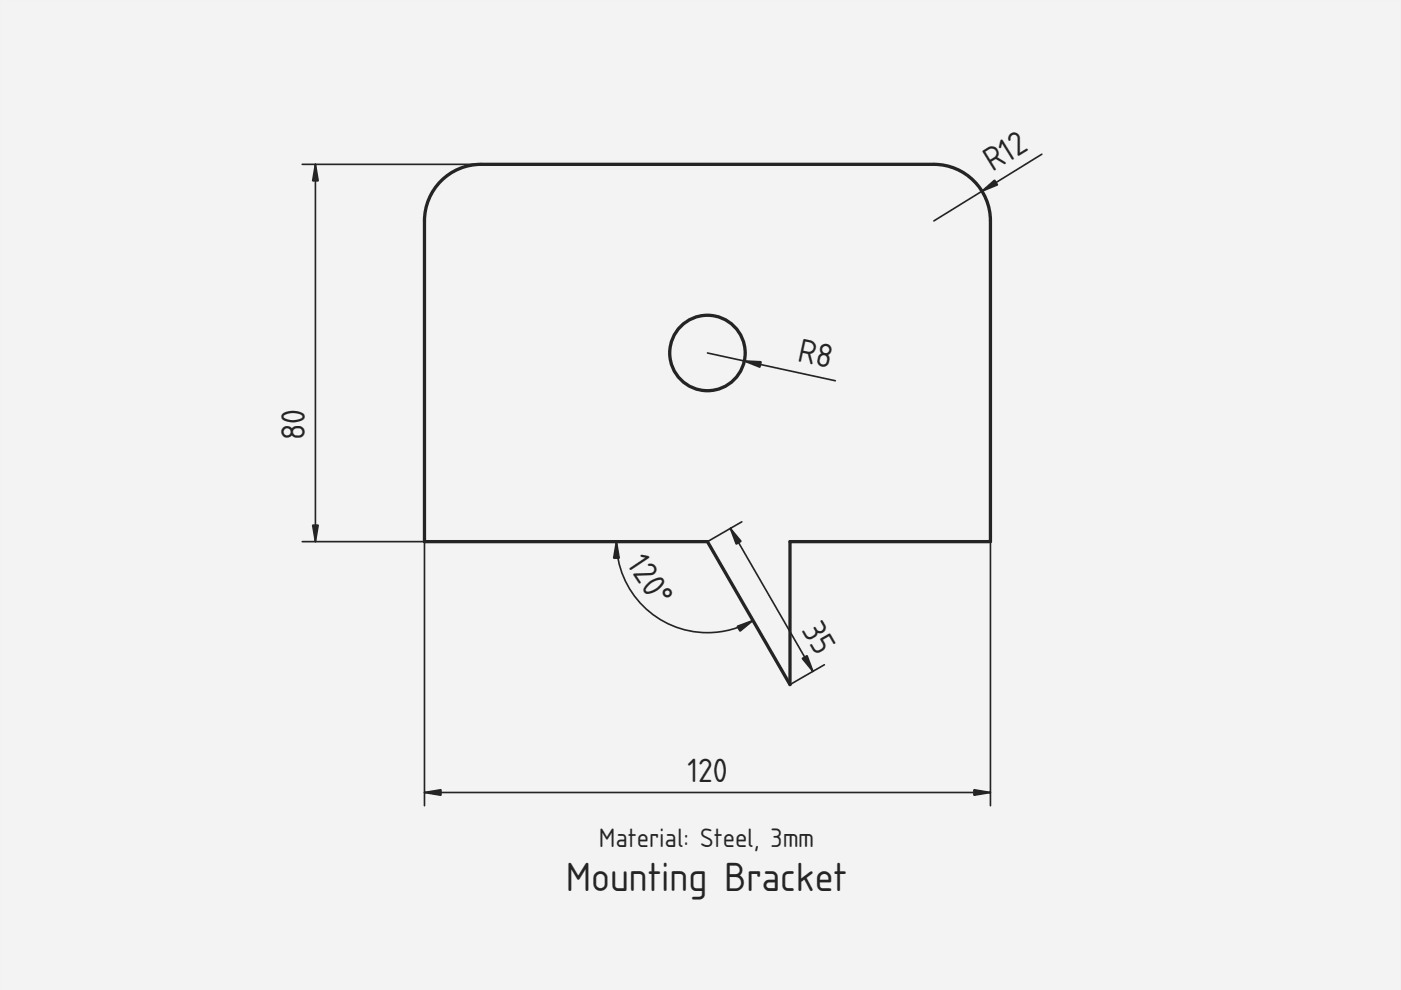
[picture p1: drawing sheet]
<svg xmlns="http://www.w3.org/2000/svg" width="297mm" height="210mm" viewBox="0 0 297 210" stroke-linecap="round" stroke-linejoin="round" font-family="sans-serif">
<path d="M0 0h297v210h-297z" fill-rule="evenodd" fill="#f1f3f5"/>
<path d="M0 0h297v210h-297zM0 0v210h297v-210z" fill="#000"/>
<g fill="#f1f3f5">
<path d="M93.5 38.4a12 12 0 0 1 8.5-3.6h96a12 12 0 0 1 12 12v68h-42.5v30.4l-17.5-30.4h-60v-68a12 12 0 0 1 3.5-8.4z" fill-rule="evenodd"/>
<circle cx="150" cy="74.8" r="8"/>
</g>
<g fill="none" stroke="#212529" stroke-width=".7">
<path d="M93.5 38.4a12 12 0 0 1 8.5-3.6h96a12 12 0 0 1 12 12v68h-42.5v30.4l-17.5-30.4h-60v-68a12 12 0 0 1 3.5-8.4z"/>
<circle cx="150" cy="74.8" r="8"/>
</g>
<path d="M64.1 34.8h85.9M66.9 34.8v80M220.9 32.7l-22.9 14.1M90 46.8v124M210 46.8v124M150 74.8l27.1 5.9M130.7 114.8a19.3 19.3 0 0 0 28.9 16.8M154.9 112l17.5 30.3M157.3 110.6l-7.3 4.2h-85.9M158.2 129.1l9.3 16.1 7.3-4.3M90 168h120" fill="none" stroke="#212529" stroke-width=".35"/>
<g fill="#212529" stroke="#212529" stroke-width=".35">
<path d="M206.5 167.4l3.5 .6-3.5 .6z"/>
<path d="M90 168l3.5-.6v1.2z"/>
<path d="M66.9 34.8l.6 3.5h-1.2z"/>
<path d="M66.3 111.3h1.2l-.6 3.5z"/>
<path d="M208.2 40.5l2.7-2.3 .6 1z"/>
<path d="M157.8 76.5l3.6 .2-.3 1.2z"/>
<path d="M154.9 112l2.2 2.8-1 .6z"/>
<path d="M170.1 139.6l1-.6 1.3 3.3z"/>
<path d="M156.3 132.8l3.3-1.2-2.7 2.2z"/>
<path d="M130.7 114.8l.6 3.5h-1.2z"/>
</g>
<text font-size="8.1" fill="#212529" x="119.9" y="188.9">Mounting Bracket</text>
<g font-size="6.7" fill="#212529">
<text x="210.4" y="36.5" transform="rotate(-32 210.4 36.5)">R12</text>
<text x="168.9" y="76.6" transform="rotate(12 168.9 76.6)">R8</text>
<text x="64.6" y="93.3" transform="rotate(-90 64.6 93.3)">80</text>
<text x="132.8" y="119.7" transform="rotate(56 132.8 119.7)">120°</text>
<text x="169.9" y="133.5" transform="rotate(60 169.9 133.5)">35</text>
<text x="145.7" y="165.8">120</text>
</g>
<text font-size="5.3" fill="#212529" x="126.9" y="179.6">Material: Steel, 3mm</text>
</svg>
